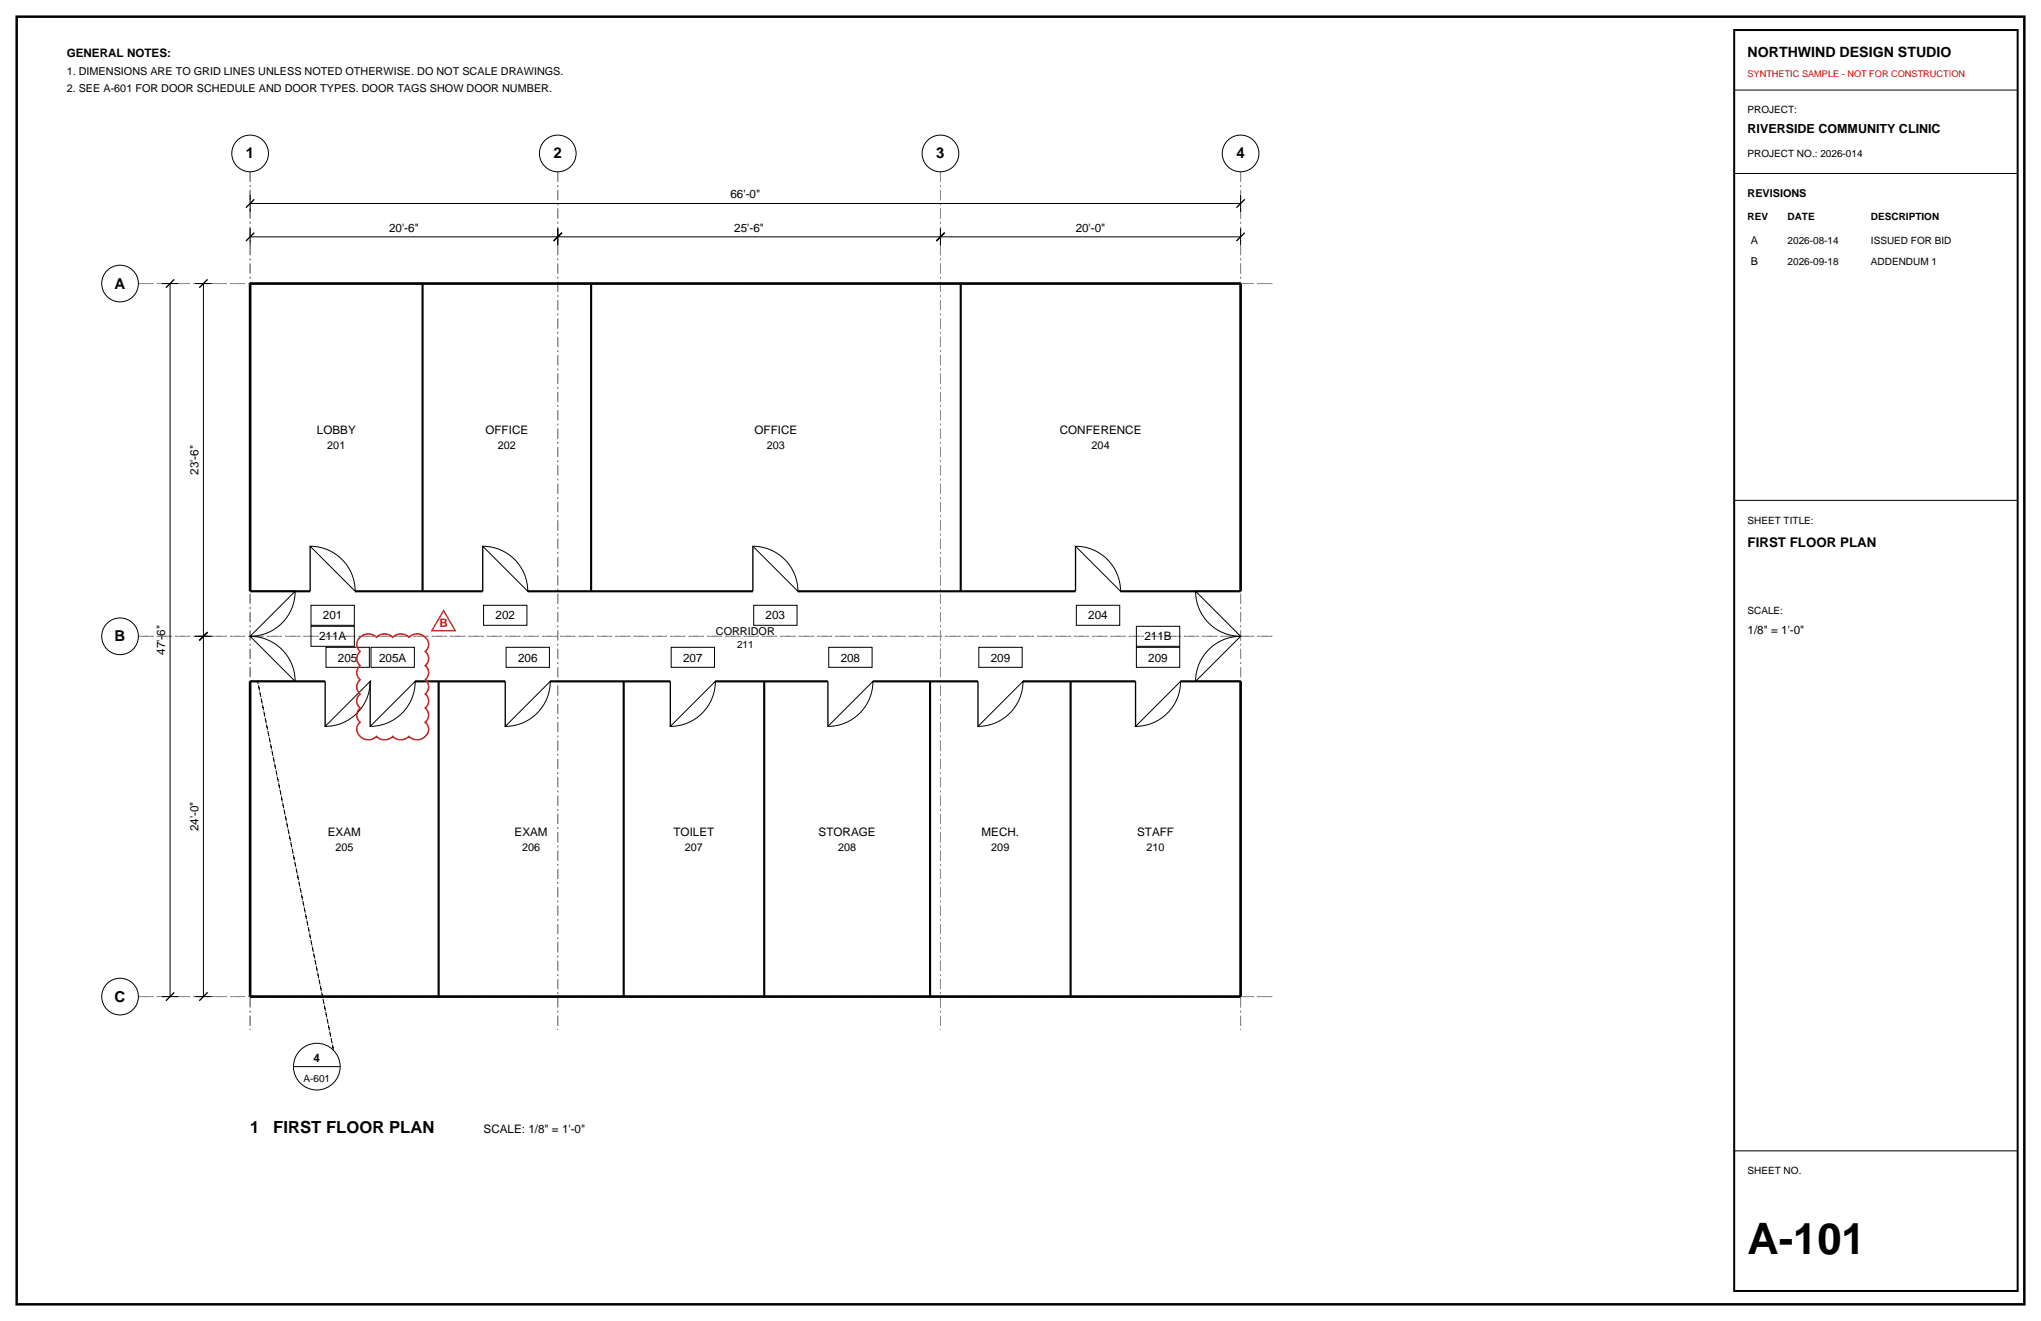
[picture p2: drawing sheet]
<svg xmlns="http://www.w3.org/2000/svg" width="432mm" height="279mm" viewBox="0 0 432 279" stroke-linecap="round" stroke-linejoin="round" font-family="sans-serif">
<path d="M3.5 3.5h424.8v272.4h-424.8z" fill="none" stroke="#000" stroke-width=".53"/>
<path d="M52.9 36.3v181.5zM118 36.3v181.5zM199 36.3v181.5zM262.5 36.3v181.5zM29.3 60h240.2zM29.3 134.6h240.2zM29.3 210.8h240.2z" fill="none" stroke="#8c8c8c" stroke-width=".21" stroke-dasharray="2.1 .7 .4 .7" stroke-linecap="butt"/>
<g fill="none" stroke="#000" stroke-width=".21">
<path d="M366.9 19.1h60zM366.9 36.7h60zM34.2 60h3.5zM36 60v150.8zM41.3 60h3.5zM43 60v74.6zM52.9 50.1h65.1zM52.9 48.3v3.6zM52.9 43h209.6zM52.9 41.3v3.5zM118 48.3v3.6zM118 50.1h81z"/>
<path d="M199 48.3v3.6zM199 50.1h63.5zM262.5 48.3v3.6zM262.5 41.3v3.5zM65.6 115.5a9.5 9.5 0 0 1 9.5 9.6zM102.1 115.5a9.5 9.5 0 0 1 9.6 9.6zM159.3 115.5a9.5 9.5 0 0 1 9.5 9.6zM227.5 115.5a9.5 9.5 0 0 1 9.6 9.6zM366.9 105.8h60zM41.3 134.6h3.5zM43 134.6v76.2zM52.9 134.6a9.5 9.5 0 0 1 9.5 9.5z"/>
<path d="M62.4 125.1a9.5 9.5 0 0 1-9.5 9.5zM65.8 128h9.2v4.3h-9.2zM65.8 132.5h9.2v4.2h-9.2zM69 136.9h9.1v4.2h-9.1zM78.5 136.9h9.2v4.2h-9.2zM102.3 128h9.2v4.3h-9.2zM107.1 136.9h9.1v4.2h-9.1zM142 136.9h9.2v4.2h-9.2zM159.5 128h9.1v4.3h-9.1zM175.3 136.9h9.2v4.2h-9.2zM207.1 136.9h9.2v4.2h-9.2zM227.7 128h9.2v4.3h-9.2z"/>
<path d="M240.4 136.9h9.2v4.2h-9.2zM240.4 132.5h9.2v4.2h-9.2zM252.9 125.1l9.6 9.5a9.5 9.5 0 0 1-9.6-9.5zM256.1 137a9.5 9.5 0 0 1 6.4-2.4l-9.6 9.5a9.5 9.5 0 0 1 3.2-7.1zM68.8 153.6l9.5-9.5a9.5 9.5 0 0 1-9.5 9.5zM87.8 144.1a9.5 9.5 0 0 1-9.5 9.5zM116.4 144.1a9.5 9.5 0 0 1-9.5 9.5zM151.3 144.1a9.5 9.5 0 0 1-9.5 9.5zM175.2 153.6l9.5-9.5a9.5 9.5 0 0 1-9.5 9.5zM206.9 153.6l9.5-9.5a9.5 9.5 0 0 1-9.5 9.5zM249.8 144.1a9.5 9.5 0 0 1-9.6 9.5zM34.2 210.8h3.5z"/>
<path d="M41.3 210.8h3.5zM62.1 225.6h9.9zM366.9 243.4h60z"/>
<circle cx="52.9" cy="32.5" r="3.9"/>
<circle cx="118" cy="32.5" r="3.9"/>
<circle cx="199" cy="32.5" r="3.9"/>
<circle cx="262.5" cy="32.5" r="3.9"/>
<circle cx="25.4" cy="60" r="3.9"/>
<circle cx="25.4" cy="134.6" r="3.9"/>
<circle cx="25.4" cy="210.8" r="3.9"/>
<circle cx="67" cy="225.6" r="4.9"/>
</g>
<g fill="none" stroke="#000" stroke-width=".28">
<path d="M52 51l1.8-1.8zM52 43.9l1.8-1.7zM117.1 51l1.8-1.8zM198.1 51l1.7-1.8zM261.6 51l1.7-1.8zM261.6 43.9l1.7-1.7zM35.1 60.9l1.8-1.8zM42.2 60.9l1.7-1.8zM65.6 115.5v9.6zM102.1 115.5v9.6zM159.3 115.5v9.6zM227.5 115.5v9.6z"/>
<path d="M43.9 133.7l-1.7 1.8zM52.9 125.1h9.5zM252.9 125.1h9.6zM52.9 144.1h9.5zM68.8 144.1v9.5zM78.3 144.1v9.5zM106.9 144.1v9.5zM141.8 144.1v9.5zM175.2 144.1v9.5zM206.9 144.1v9.5zM240.2 144.1v9.5zM252.9 144.1h9.6z"/>
<path d="M35.1 211.7l1.8-1.8zM42.2 211.7l1.7-1.8z"/>
</g>
<path d="M52.9 60h209.6zM52.9 60v65.1zM262.5 60v65.1zM52.9 144.1v66.7zM262.5 144.1v66.7zM52.9 210.8h209.6z" fill="none" stroke="#000" stroke-width=".56"/>
<g fill="none" stroke="#000" stroke-width=".45">
<path d="M89.4 60v65.1zM125.1 60v65.1zM203.3 60v65.1zM52.9 125.1h12.7zM75.1 125.1h27zM111.7 125.1h47.6zM168.8 125.1h58.7zM237.1 125.1h25.4zM52.9 144.1h15.9zM87.8 144.1h19.1zM92.8 144.1v66.7zM116.4 144.1h25.4z"/>
<path d="M132 144.1v66.7zM151.3 144.1h23.9zM161.7 144.1v66.7zM184.7 144.1h22.2zM196.8 144.1v66.7zM216.4 144.1h23.8zM226.5 144.1v66.7zM249.8 144.1h12.7z"/>
</g>
<path d="M54.5 144.1l16.1 78z" fill="none" stroke="#000" stroke-width=".21" stroke-dasharray=".7 .7" stroke-linecap="butt"/>
<path d="M366.9 6.4h60v266.6h-60z" fill="none" stroke="#000" stroke-width=".42"/>
<path d="M76.2 134.8a2.41 2.41 0 0 1 3.4 0 2.41 2.41 0 0 1 3.5 0 2.41 2.41 0 0 1 3.4 0 2.39 2.39 0 0 1 2.8-.5 2.39 2.39 0 0 1 1.3 2.5l-.6 1a1.91 1.91 0 0 1 0 3 1.91 1.91 0 0 1 0 3 1.91 1.91 0 0 1 0 3 1.91 1.91 0 0 1 0 3 1.91 1.91 0 0 1 0 3 2.23 2.23 0 0 1 .2 2.8 2.23 2.23 0 0 1-2.8 .7l-.9-.5a2.41 2.41 0 0 1-3.4 0 2.41 2.41 0 0 1-3.5 0 2.39 2.39 0 0 1-2.7 .4 2.39 2.39 0 0 1-1.3-2.5l.6-.9a1.91 1.91 0 0 1 0-3 1.91 1.91 0 0 1 0-3 1.91 1.91 0 0 1 0-3 1.91 1.91 0 0 1 0-3 1.91 1.91 0 0 1 0-3 1.91 1.91 0 0 1 0-3z" fill="none" stroke="#d90d0d" stroke-width=".32"/>
<path d="M93.8 129.2l2.5 4.2h-4.9z" fill="none" stroke="#d90d0d" stroke-width=".28"/>
<text font-size="9.2" x="369.7" y="265.3">A-101</text>
<g font-size="3.5">
<text x="52.9" y="239.7">1</text>
<text x="57.8" y="239.7">FIRST FLOOR PLAN</text>
</g>
<g font-size="3.2">
<text x="52" y="33.5">1</text>
<text x="117.1" y="33.5">2</text>
<text x="198.1" y="33.5">3</text>
<text x="261.6" y="33.5">4</text>
<text x="24.3" y="61">A</text>
<text x="24.3" y="135.6">B</text>
<text x="24.3" y="211.8">C</text>
</g>
<text font-size="3" x="369.7" y="12">NORTHWIND DESIGN STUDIO</text>
<text font-size="2.8" x="369.7" y="115.7">FIRST FLOOR PLAN</text>
<text font-size="2.6" x="369.7" y="28.2">RIVERSIDE COMMUNITY CLINIC</text>
<g font-size="2.5">
<text x="14.1" y="12">GENERAL NOTES:</text>
<text x="154.5" y="42">66'-0&quot;</text>
<text x="82.3" y="49">20'-6&quot;</text>
<text x="155.3" y="49">25'-6&quot;</text>
<text x="227.6" y="49">20'-0&quot;</text>
<text x="67" y="91.8">LOBBY</text>
<text x="102.7" y="91.8">OFFICE</text>
<text x="159.6" y="91.8">OFFICE</text>
<text x="224.2" y="91.8">CONFERENCE</text>
<text x="42" y="100.4" transform="rotate(-90 42 100.4)">23'-6&quot;</text>
<text x="68.3" y="131">201</text>
<text x="104.8" y="131">202</text>
<text x="162" y="131">203</text>
<text x="230.2" y="131">204</text>
<text x="67.5" y="135.5">211A</text>
<text x="242.1" y="135.5">211B</text>
<text x="369.7" y="134.1">1/8&quot; = 1'-0&quot;</text>
<text x="34.9" y="138.5" transform="rotate(-90 34.9 138.5)">47'-6&quot;</text>
<text x="71.5" y="139.9">205</text>
<text x="80.2" y="139.9">205A</text>
<text x="109.6" y="139.9">206</text>
<text x="144.5" y="139.9">207</text>
<text x="177.9" y="139.9">208</text>
<text x="209.6" y="139.9">209</text>
<text x="242.9" y="139.9">209</text>
<text x="42" y="175.8" transform="rotate(-90 42 175.8)">24'-0&quot;</text>
<text x="69.4" y="176.7">EXAM</text>
<text x="108.9" y="176.7">EXAM</text>
<text x="142.5" y="176.7">TOILET</text>
<text x="173.2" y="176.7">STORAGE</text>
<text x="207.7" y="176.7">MECH.</text>
<text x="240.6" y="176.7">STAFF</text>
<text x="66.3" y="224.5">4</text>
<text x="102.3" y="239.7">SCALE: 1/8&quot; = 1'-0&quot;</text>
</g>
<text font-size="2.5" fill="#d90d0d" x="92.9" y="132.7">B</text>
<g font-size="2.3">
<text x="14.1" y="15.9">1. DIMENSIONS ARE TO GRID LINES UNLESS NOTED OTHERWISE. DO NOT SCALE DRAWINGS.</text>
<text x="14.1" y="19.4">2. SEE A-601 FOR DOOR SCHEDULE AND DOOR TYPES. DOOR TAGS SHOW DOOR NUMBER.</text>
<text x="369.7" y="41.6">REVISIONS</text>
<text x="370.4" y="51.5">A</text>
<text x="370.4" y="56.1">B</text>
<text x="69.2" y="95">201</text>
<text x="105.3" y="95">202</text>
<text x="162.2" y="95">203</text>
<text x="230.9" y="95">204</text>
<text x="151.4" y="134.2">CORRIDOR</text>
<text x="70.9" y="179.9">205</text>
<text x="110.5" y="179.9">206</text>
<text x="144.9" y="179.9">207</text>
<text x="177.3" y="179.9">208</text>
<text x="209.7" y="179.9">209</text>
<text x="242.6" y="179.9">210</text>
</g>
<g font-size="2.1">
<text x="369.7" y="24">PROJECT:</text>
<text x="369.7" y="33.2">PROJECT NO.: 2026-014</text>
<text x="369.7" y="46.6">REV</text>
<text x="378.2" y="46.6">DATE</text>
<text x="395.8" y="46.6">DESCRIPTION</text>
<text x="378.2" y="51.5">2026-08-14</text>
<text x="395.8" y="51.5">ISSUED FOR BID</text>
<text x="378.2" y="56.1">2026-09-18</text>
<text x="395.8" y="56.1">ADDENDUM 1</text>
<text x="369.7" y="110.8">SHEET TITLE:</text>
<text x="369.7" y="129.8">SCALE:</text>
<text x="155.9" y="137.1">211</text>
<text x="64.2" y="228.8">A-601</text>
<text x="369.7" y="248.4">SHEET NO.</text>
</g>
<text font-size="1.9" fill="#d90d0d" x="369.7" y="16.2">SYNTHETIC SAMPLE - NOT FOR CONSTRUCTION</text>
</svg>
